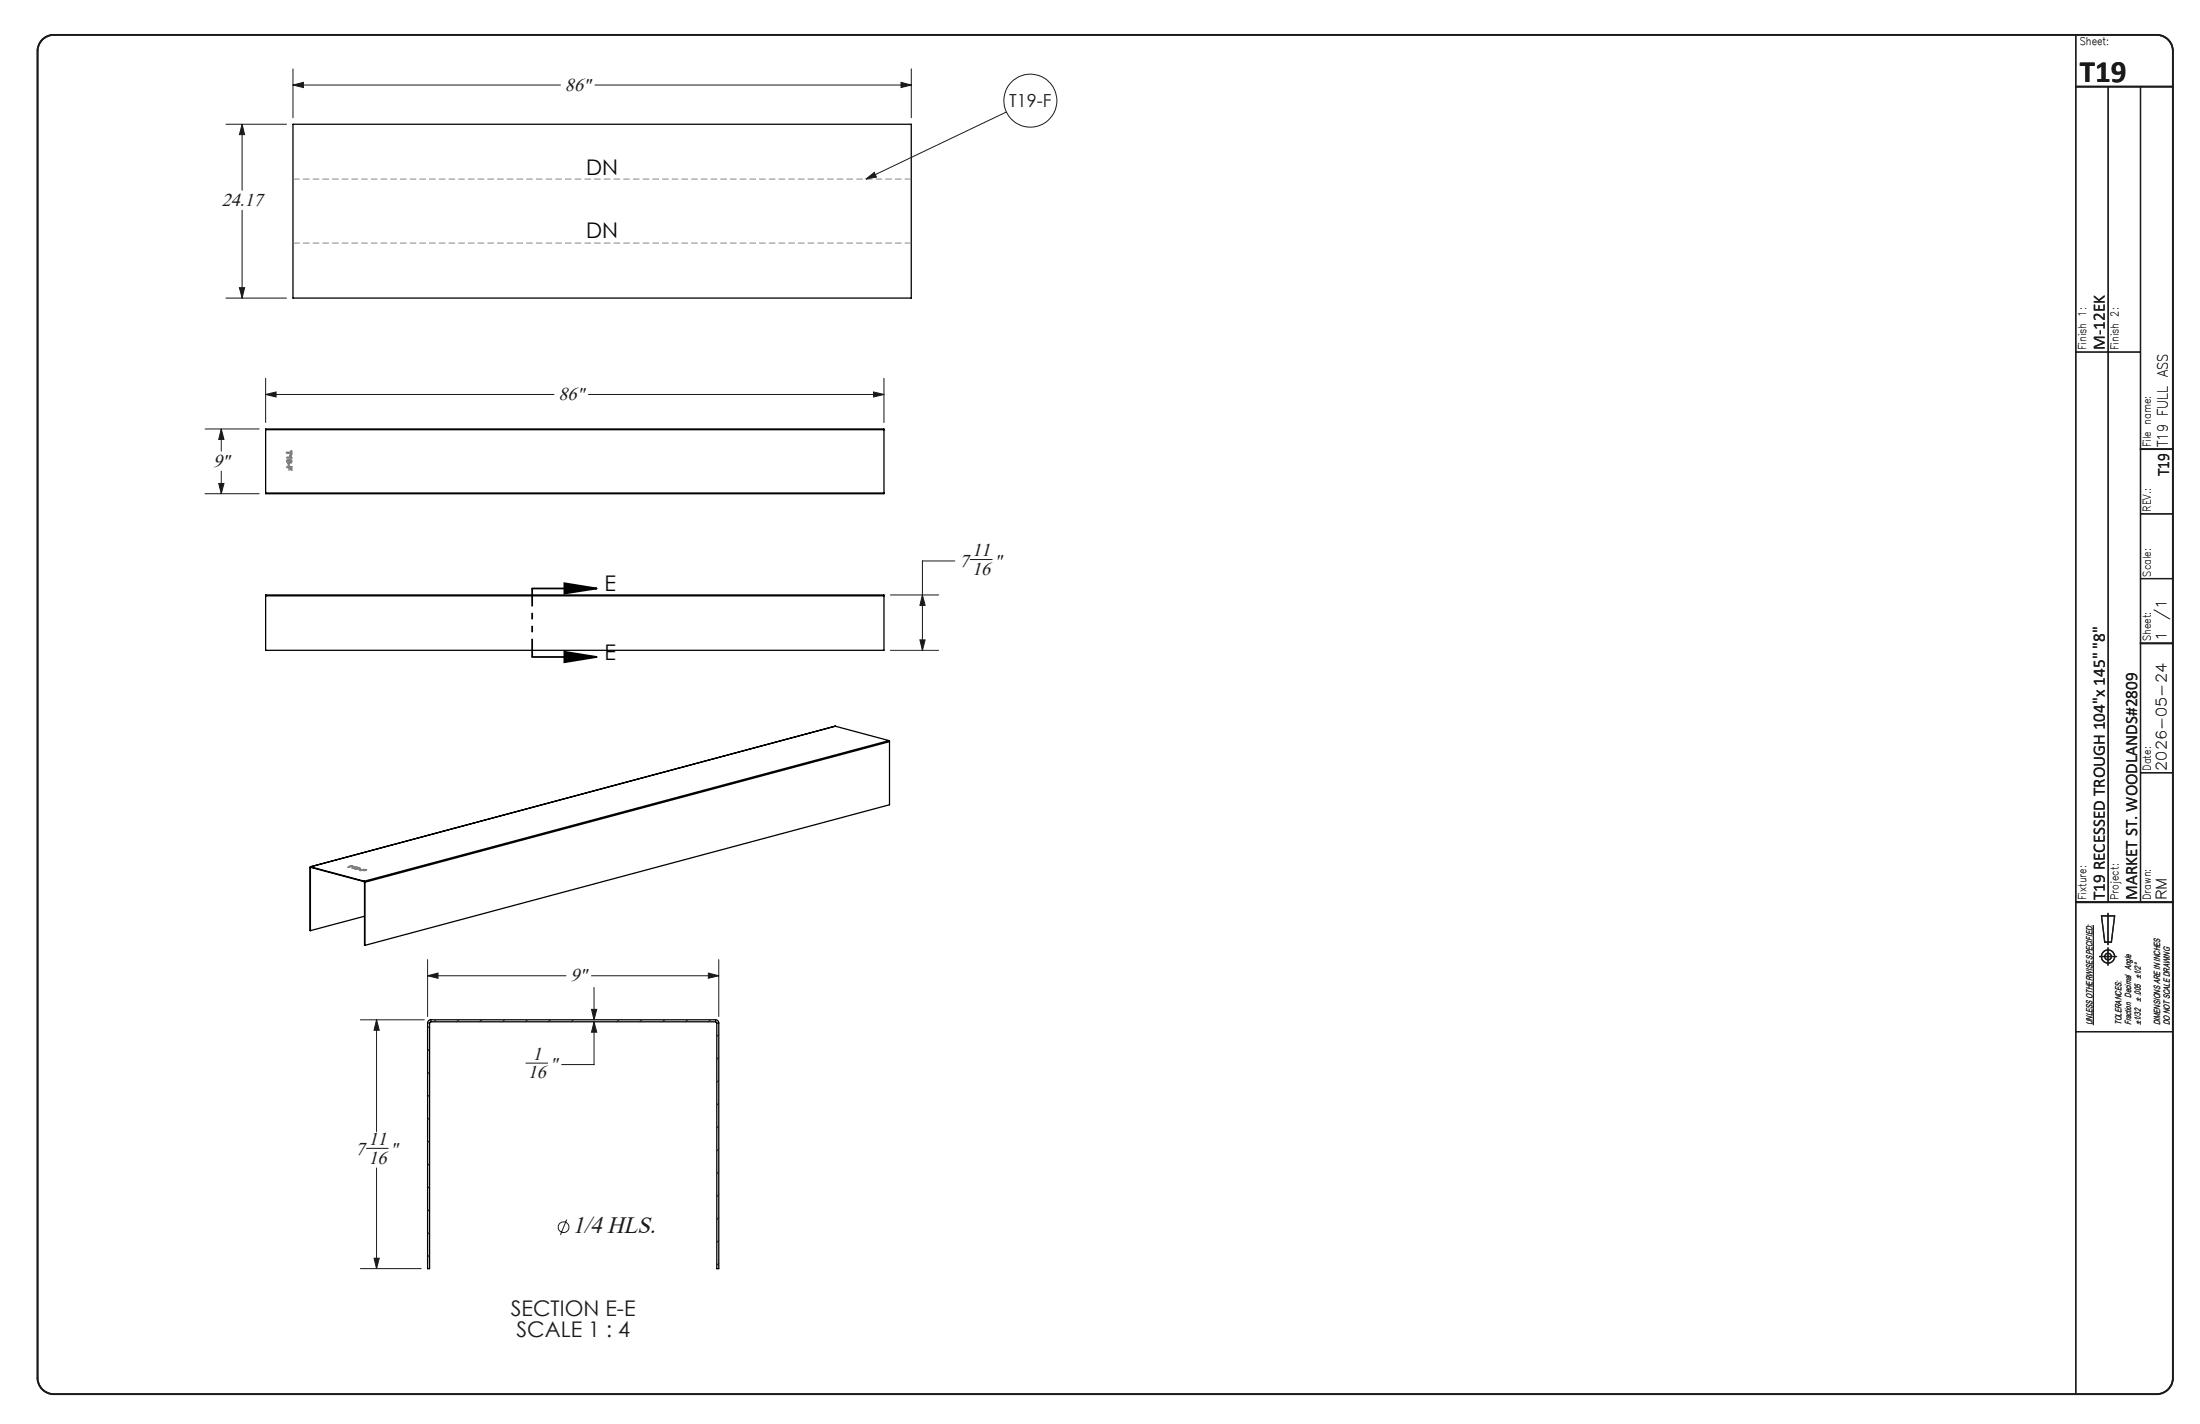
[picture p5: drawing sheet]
<svg xmlns="http://www.w3.org/2000/svg" width="432mm" height="279mm" viewBox="0 0 432 279" stroke-linecap="round" stroke-linejoin="round" font-family="sans-serif">
<g fill="none" stroke="#191924" stroke-width=".2">
<path d="M57.5 16.7l2-.5v1zM57.5 13.5v9.6M57.5 16.7h52.5M116.8 16.7h62.1M176.8 16.2l2.1 .5-2.1 .5zM178.9 13.5v9.6M44.3 24.4h11.9M47.5 24.4l.5 2h-1zM47.5 24.4v12.9M170 35.1l1.6-1.3 .4 .9zM197.5 22l-27.5 13.1M44.3 58.5h11.9"/>
<path d="M47 56.4h1l-.5 2.1zM47.5 41.2v17.3M52.1 77.4l2.1-.5v1zM52.1 74.2v8.7M52.1 77.4h56.6M115.5 77.4h58M171.4 76.9l2.1 .5-2.1 .5zM173.5 74.2v8.7M40.3 84.2h10.6M40.3 96.9h10.6M42.9 94.9h1.1l-.6 2zM43.4 84.2l.6 2h-1.1z"/>
<path d="M43.4 84.2v4.3M43.4 92.4v4.5M174.8 116.7h9.4M181 116.7l.6 2.1h-1zM187.4 110.1h-6.4v17.5M190.4 109.8h4.3M174.8 127.6h9.4M180.6 125.6h1l-.6 2zM83.9 191.5l2.1-.6v1zM83.9 188.3v11.2M83.9 191.5h27.2M116.1 198h1l-.5 2.1z"/>
<path d="M116.1 191.5h25M116.6 193.7v6.4M139 190.9l2.1 .6-2.1 .4zM141.1 188.3v11.2M410.9 181.5v19.6M70.7 200.1h12.6M73.9 200.1l.5 2h-1zM73.9 200.1v21.9M84.3 201.3l-.4 .4M84.3 205.8l-.4 .4M84.3 210.3l-.4 .4M84.3 214.8l-.4 .4"/>
<path d="M84.3 219.3l-.4 .4M85.5 200.1l-.3 .4M90.1 200.1l-.5 .4M94.5 200.1l-.3 .4M99 200.1l-.4 .4M103.2 208.6h4.3M103.5 200.1l-.4 .4M108 200.1l-.4 .4M112.5 200.1l-.4 .4M116.6 200.5l.5 2h-1zM116.6 200.5v8.4h-6.4M121.5 200.1l-.4 .4"/>
<path d="M126 200.1l-.4 .4M130.5 200.1l-.4 .4M134.9 200.1l-.4 .4M139.5 200.1l-.5 .4M141.1 203l-.4 .3M141.1 207.4l-.4 .5M141.1 211.9l-.4 .4M141.1 216.4l-.4 .4M71.9 225.3h4.3M73.9 229.2v19.7M84.3 223.8l-.4 .4M84.3 228.3l-.4 .4"/>
<path d="M84.3 232.8l-.4 .4M84.3 237.2l-.4 .5M111.2 239.3l-1.2 3M141.1 220.9l-.4 .4M141.1 225.4l-.4 .4M141.1 229.9l-.4 .4M141.1 234.4l-.4 .4M141.1 238.9l-.4 .4M70.7 248.9h12M73.4 246.9h1l-.5 2zM84.3 241.8l-.4 .3M84.3 246.2l-.4 .4"/>
<path d="M141.1 243.4l-.4 .4M141.1 247.9l-.4 .3"/>
<circle cx="202.2" cy="19.8" r="5.2"/>
<circle cx="110.6" cy="240.8" r="1.04"/>
</g>
<g fill="none" stroke="#191924" stroke-width=".25">
<path d="M407.4 6.8v266.7M413.8 17v160M420.1 17v160M407.4 69.1h12.7M420.1 113.5h6.4M420.1 100.8h6.4M420.1 151.6h6.4M407.4 177h19.1M412.5 179.7h2.5l-.6 5.2h-1.3zM413.7 179.2v6.1M412.1 187.7h3.3M413.7 186v3.4"/>
<path d="M407.4 202.4h19.1"/>
<circle cx="413.7" cy="187.7" r=".66"/>
<circle cx="413.8" cy="187.7" r="1.29"/>
</g>
<path d="M8.2 7.9a3.3 3.3 0 0 1 2.3-1.1h412.8a3.2 3.2 0 0 1 3.2 3.2v260.4a3.2 3.2 0 0 1-3.2 3.1h-412.8a3.2 3.2 0 0 1-3.1-3.1v-260.4a3.2 3.2 0 0 1 .8-2.1zM407.4 17h19.1M420.1 88.1h6.4M420.1 126.2h6.4M407.4 177h19.1" fill="none" stroke="#191924" stroke-width=".35"/>
<g fill="none" stroke="#000" stroke-width=".25">
<path d="M57.5 24.4h121.4v34.1h-121.4zM52.1 84.3v-.1h121.4v.1M52.1 96.7v.2h121.4v-.2M52.1 84.3h121.4M52.1 96.7h121.4M52.1 84.3v12.4M173.5 84.3v12.4M52.1 116.9v-.2h121.4v.2M52.1 116.9v10.7h121.4v-10.7M52.1 116.9h121.4M163.9 142.5h.1M163.9 142.5l-103 27.6"/>
<path d="M163.9 142.5l10.6 2.8M174.5 145.3l.1 .2M174.5 145.3l-103 27.6M174.6 145.5l-103 27.6M174.6 145.5v12.4l-103 27.6M60.9 170.2h.1M60.9 170.2v12.4M60.9 170.2l10.6 2.8M61 170.1l-.1 .1M61 170.1l-.1 12.5M61 170.1l10.5 2.8M71.5 172.9l.1 .2"/>
<path d="M71.5 173v.1M71.5 172.9v.1M71.5 173.1h.1M71.5 173.1l.1 12.4M71.5 179.8l-10.6 2.8M71.6 173.1v12.4M84.1 200.3l.4-.2h55.9a.6 .6 0 0 1 .7 .6v48.2h-.4v-48.2l-.2-.2-56.1 .1-.1 48.3h-.4v-48.3z"/>
</g>
<path d="M84.3 200.7h-.4M84.6 200.1v.4M140.4 200.5v-.4M141.1 200.7h-.4" fill="none" stroke="#000" stroke-width=".2" stroke-dasharray="1.3 .6" stroke-linecap="butt"/>
<path d="M104.4 115.5h12.7M110.8 114.4l6.3 1.1-6.3 1zM104.4 128.9h12.7M110.8 127.9l6.3 1-6.3 1z" fill="none" stroke="#000" stroke-width=".35"/>
<g fill="none" stroke="#808080" stroke-width=".25">
<path d="M56.3 88.8l.8-.1 .1-.3 .1 .8-.2 .1v-.3h-.7zM56.3 89.7h.7l-.1-.3 .4 .5h-1zM56.3 91.6l1-.1v.7h-.2v-.4h-.2v.3l-.1 .1-.1-.4h-.4zM56.4 90.2h.2a.22 .22 0 0 0-.1 .3 .22 .22 0 0 0 .2 .2l-.1-.3 .3-.2a.39 .39 0 0 1 .4 .5 .39 .39 0 0 1-.6 .2 .38 .38 0 0 1-.4-.3 .38 .38 0 0 1 .1-.4zM56.6 91h.2l-.1 .4h-.1zM68.3 170.1l.6-.2h-.2l.8 .1zM69.1 170.3l.5-.1-.2-.1h.6l-.7 .3zM69.6 170.4l.6 .1-.3-.1 .5-.1a.15 .15 0 0 1 .2 0 .15 .15 0 0 1 0 .2l-.8 .1zM70.2 170.4h.3zM70.4 170.6h.5zM70.7 170.7l.7-.1 .6 .1z"/>
<circle cx="57" cy="90.5" r=".17"/>
</g>
<path d="M104.4 115.4v13.5" fill="none" stroke="#000" stroke-width=".35" stroke-dasharray="6.3 1.3 1.3 1.3 1.3 1.3" stroke-dashoffset="2.8" stroke-linecap="butt"/>
<path d="M57.5 35.1h121.4M178.9 47.7h-121.4" fill="none" stroke="#808080" stroke-width=".2" stroke-dasharray="1.3 .6" stroke-linecap="butt"/>
<path d="M110.8 114.4l6.3 1.1-6.3 1zM110.8 127.9l6.3 1-6.3 1z" fill="#000"/>
<g fill="#191924">
<path d="M170 35.1l1.6-1.3 .4 .9z"/>
<path d="M47.5 24.4l.5 2h-1zM47 56.4h1l-.5 2.1zM176.8 16.2l2.1 .5-2.1 .5zM57.5 16.7l2-.5v1z"/>
<path d="M43.4 84.2l.6 2h-1.1zM42.9 94.9h1.1l-.6 2zM52.1 77.4l2.1-.5v1zM171.4 76.9l2.1 .5-2.1 .5z"/>
<path d="M181 116.7l.6 2.1h-1zM180.6 125.6h1l-.6 2zM139 190.9l2.1 .6-2.1 .4zM83.9 191.5l2.1-.6v1zM116.1 198h1l-.5 2.1zM116.6 200.5l.5 2h-1zM73.9 200.1l.5 2h-1zM73.4 246.9h1l-.5 2z"/>
</g>
<text font-size="6.1" fill="#191924" x="408.2" y="16.1">T19</text>
<text font-size="4.7" fill="#191924" x="112.4" y="241.8">1/4 HLS.</text>
<g font-size="4.2">
<text x="115.1" y="34.3">DN</text>
<text x="115.1" y="46.7">DN</text>
<text x="118.6" y="116">E</text>
<text x="118.6" y="129.5">E</text>
</g>
<g font-size="4.2" fill="#191924">
<text x="100.3" y="258.2">SECTION E-E</text>
<text x="101.4" y="262.4">SCALE 1 : 4</text>
</g>
<g font-size="3.7" fill="#191924">
<text x="110.9" y="17.8">86&quot;</text>
<text x="43.6" y="40.4">24.17</text>
<text x="109.6" y="78.5">86&quot;</text>
<text x="41.8" y="91.6">9&quot;</text>
<text x="188.3" y="111.2">7</text>
<text x="190.8" y="112.8">16</text>
<text x="190.8" y="109.2">11</text>
<text x="195.1" y="111.2">&quot;</text>
<text x="112" y="192.5">9&quot;</text>
<text x="104.5" y="208">1</text>
<text x="107.9" y="210">&quot;</text>
<text x="103.6" y="211.6">16</text>
<text x="69.8" y="226.7">7</text>
<text x="72.3" y="224.7">11</text>
<text x="76.6" y="226.7">&quot;</text>
<text x="72.3" y="228.3">16</text>
</g>
<text font-size="3.5" fill="#191924" x="198.1" y="21">T19-F</text>
<g font-size="3.4" fill="#191924">
<text x="413.1" y="68.7" transform="rotate(-90 413.1 68.7)">M-12EK</text>
<text x="425.7" y="93.4" transform="rotate(-90 425.7 93.4)">T19</text>
<text x="413.1" y="176.6" transform="rotate(-90 413.1 176.6)">T19 RECESSED TROUGH 104&quot;x 145&quot; &quot;8&quot;</text>
<text x="419.4" y="176.6" transform="rotate(-90 419.4 176.6)">MARKET ST. WOODLANDS#2809</text>
</g>
<g font-size="2.8" fill="#191924">
<text x="425.5" y="87.7" transform="rotate(-90 425.5 87.7)">T19 FULL ASS</text>
<text x="425.2" y="125.8" transform="rotate(-90 425.2 125.8)">1</text>
<text x="425.2" y="121.7" transform="rotate(-90 425.2 121.7)">/1</text>
<text x="425.2" y="151.2" transform="rotate(-90 425.2 151.2)">2026-05-24</text>
<text x="425.2" y="176.6" transform="rotate(-90 425.2 176.6)">RM</text>
</g>
<g font-size="2.1" fill="#191924">
<text x="408.2" y="8.9">Sheet:</text>
<text x="409.5" y="68.7" transform="rotate(-90 409.5 68.7)">Finish 1:</text>
<text x="415.8" y="68.7" transform="rotate(-90 415.8 68.7)">Finish 2:</text>
<text x="422.2" y="87.7" transform="rotate(-90 422.2 87.7)">File name:</text>
<text x="422.2" y="100.4" transform="rotate(-90 422.2 100.4)">REV.:</text>
<text x="422.2" y="113.1" transform="rotate(-90 422.2 113.1)">Scale:</text>
<text x="422.2" y="125.8" transform="rotate(-90 422.2 125.8)">Sheet:</text>
<text x="422.2" y="151.2" transform="rotate(-90 422.2 151.2)">Date:</text>
<text x="409.5" y="176.6" transform="rotate(-90 409.5 176.6)">Fixture:</text>
<text x="415.8" y="176.6" transform="rotate(-90 415.8 176.6)">Project:</text>
<text x="422.2" y="176.6" transform="rotate(-90 422.2 176.6)">Drawn:</text>
</g>
<g font-size="1.7" fill="#191924">
<text x="420.2" y="196.6" transform="rotate(-90 420.2 196.6)">± .005 ±1/2°</text>
<text x="410.7" y="201.1" transform="rotate(-90 410.7 201.1)">UNLESS OTHERWISE SPECIFIED:</text>
<text x="416.4" y="201.1" transform="rotate(-90 416.4 201.1)">TOLERANCES:</text>
<text x="418.3" y="201.1" transform="rotate(-90 418.3 201.1)">Fraction Decimal Angle</text>
<text x="420.2" y="201.1" transform="rotate(-90 420.2 201.1)">±1/32</text>
<text x="424" y="201.1" transform="rotate(-90 424 201.1)">DIMENSIONS ARE IN INCHES</text>
<text x="425.9" y="201.1" transform="rotate(-90 425.9 201.1)">DO NOT SCALE DRAWING</text>
</g>
</svg>
